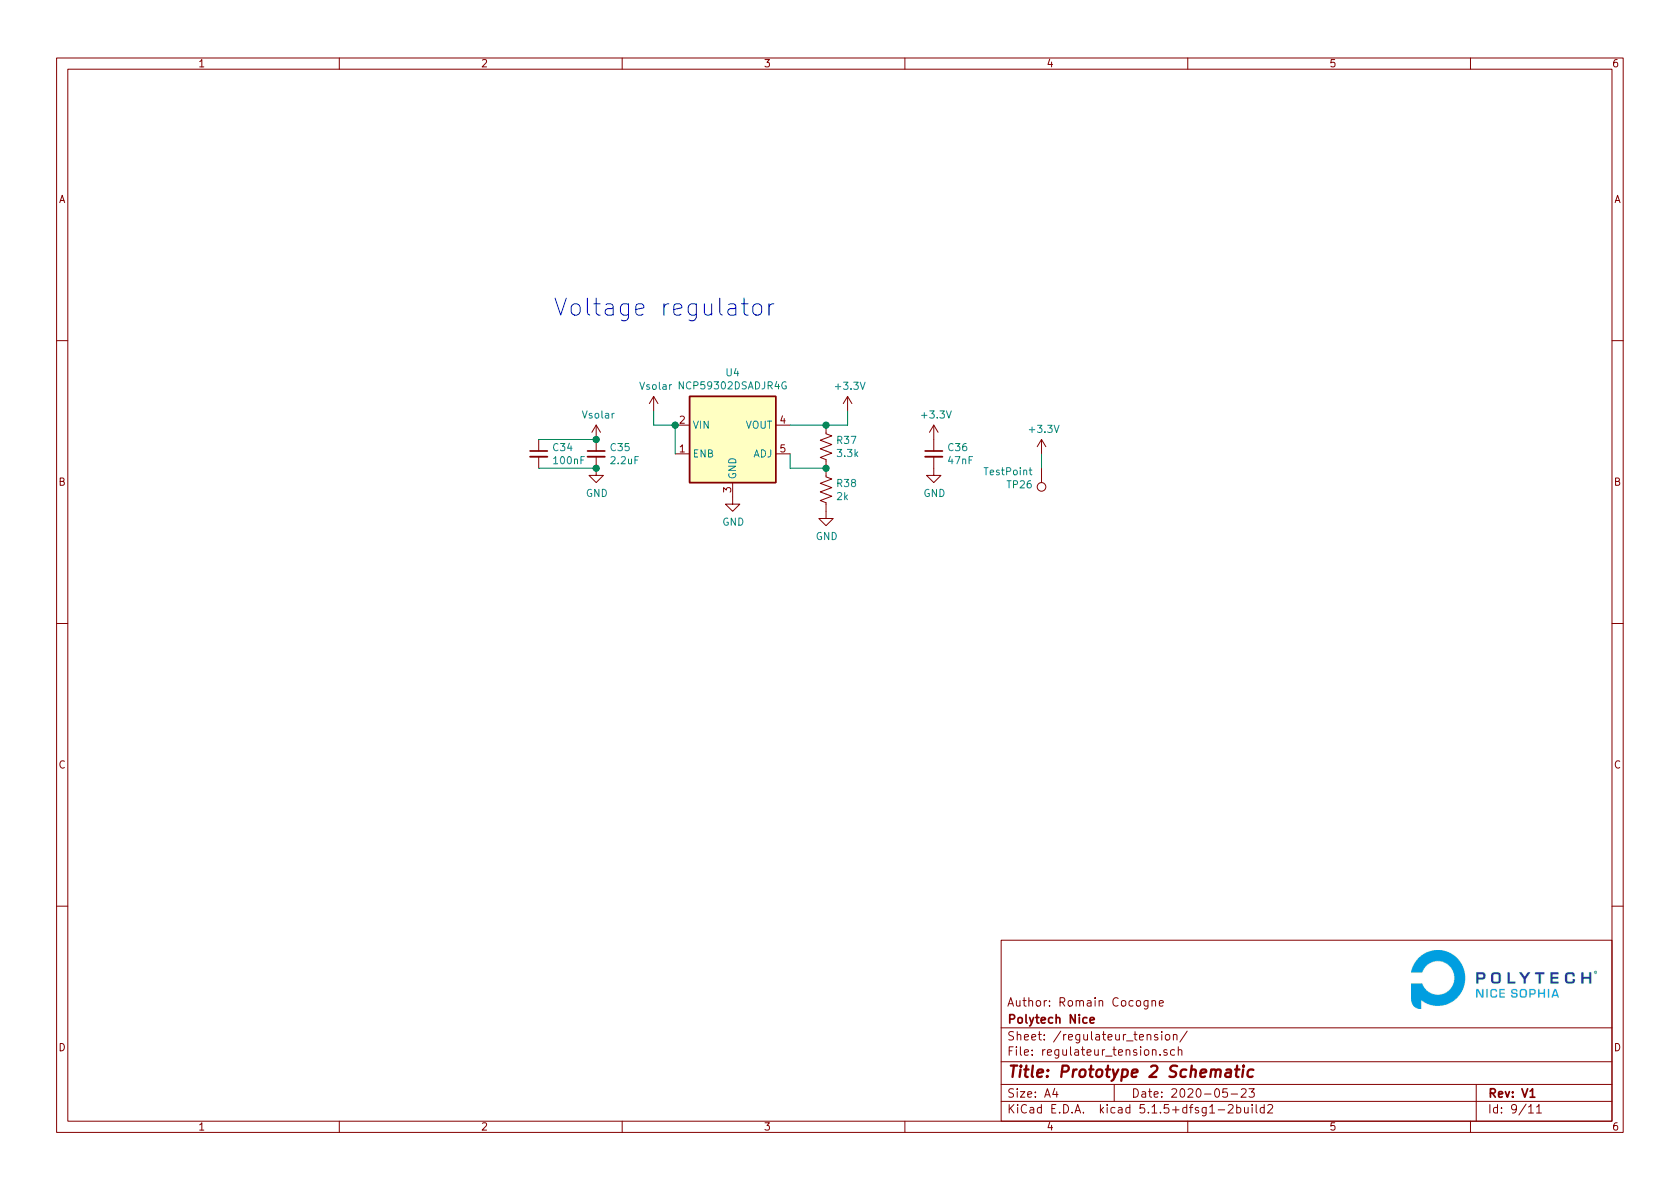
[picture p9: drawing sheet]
EESchema Schematic File Version 4
EELAYER 30 0
EELAYER END
$Descr A4 11693 8268
encoding utf-8
Sheet 9 11
Title "Prototype 2 Schematic"
Date "2020-05-23"
Rev "V1"
Comp "Polytech Nice"
Comment1 "Author: Romain Cocogne"
Comment2 ""
Comment3 ""
Comment4 ""
$EndDescr
$Comp
L panneaux_solaires:NCP59302DSADJR4G U4
U 1 1
P 5100 3050
F 0 "U4" H 5100 3517 50  0000 C CNN
F 1 "NCP59302DSADJR4G" H 5100 3426 50  0000 C CNN
F 2 "panneaux_solaires:NCP59302DSADJR4G" H 5100 3800 50  0001 C CNN
F 3 "http://ww1.microchip.com/downloads/en/DeviceDoc/MCP14A0303_4_5-Data-Sheet-20006046A.pdf" H 5100 2750 50  0001 C CNN
	1    5100 3050
	1    0    0    -1  
$EndComp
$Comp
L power:GND #PWR089
U 1 1
P 5100 3450
F 0 "#PWR089" H 5100 3200 50  0001 C CNN
F 1 "GND" H 5105 3277 50  0000 C CNN
F 2 "" H 5100 3450 50  0001 C CNN
F 3 "" H 5100 3450 50  0001 C CNN
	1    5100 3450
	1    0    0    -1  
$EndComp
Wire Wire Line
	4700 2950 4700 3150
Wire Wire Line
	4700 2950 4550 2950
Wire Wire Line
	4550 2950 4550 2850
Connection ~ 4700 2950
$Comp
L panneaux_solaires:Vsolar #PWR088
U 1 1
P 4550 2850
F 0 "#PWR088" H 4550 2700 50  0001 C CNN
F 1 "Vsolar" H 4565 3023 50  0000 C CNN
F 2 "" H 4550 2850 50  0001 C CNN
F 3 "" H 4550 2850 50  0001 C CNN
	1    4550 2850
	1    0    0    -1  
$EndComp
Wire Wire Line
	5500 2950 5750 2950
Wire Wire Line
	5900 2950 5900 2850
$Comp
L power:+3.3V #PWR091
U 1 1
P 5900 2850
F 0 "#PWR091" H 5900 2700 50  0001 C CNN
F 1 "+3.3V" H 5915 3023 50  0000 C CNN
F 2 "" H 5900 2850 50  0001 C CNN
F 3 "" H 5900 2850 50  0001 C CNN
	1    5900 2850
	1    0    0    -1  
$EndComp
$Comp
L power:+3.3V #PWR092
U 1 1
P 6500 3050
F 0 "#PWR092" H 6500 2900 50  0001 C CNN
F 1 "+3.3V" H 6515 3223 50  0000 C CNN
F 2 "" H 6500 3050 50  0001 C CNN
F 3 "" H 6500 3050 50  0001 C CNN
	1    6500 3050
	1    0    0    -1  
$EndComp
$Comp
L panneaux_solaires:47nF C36
U 1 1
P 6500 3150
F 0 "C36" H 6592 3196 50  0000 L CNN
F 1 "47nF" H 6592 3105 50  0000 L CNN
F 2 "Capacitor_SMD:C_0805_2012Metric" H 6500 3150 50  0001 C CNN
F 3 "~" H 6500 3150 50  0001 C CNN
	1    6500 3150
	1    0    0    -1  
$EndComp
$Comp
L power:GND #PWR093
U 1 1
P 6500 3250
F 0 "#PWR093" H 6500 3000 50  0001 C CNN
F 1 "GND" H 6505 3077 50  0000 C CNN
F 2 "" H 6500 3250 50  0001 C CNN
F 3 "" H 6500 3250 50  0001 C CNN
	1    6500 3250
	1    0    0    -1  
$EndComp
$Comp
L panneaux_solaires:2.2uF C35
U 1 1
P 4150 3150
F 0 "C35" H 4242 3196 50  0000 L CNN
F 1 "2.2uF" H 4242 3105 50  0000 L CNN
F 2 "Capacitor_SMD:C_0805_2012Metric" H 4150 3150 50  0001 C CNN
F 3 "~" H 4150 3150 50  0001 C CNN
	1    4150 3150
	1    0    0    -1  
$EndComp
$Comp
L panneaux_solaires:Vsolar #PWR086
U 1 1
P 4150 3050
F 0 "#PWR086" H 4150 2900 50  0001 C CNN
F 1 "Vsolar" H 4165 3223 50  0000 C CNN
F 2 "" H 4150 3050 50  0001 C CNN
F 3 "" H 4150 3050 50  0001 C CNN
	1    4150 3050
	1    0    0    -1  
$EndComp
$Comp
L power:GND #PWR087
U 1 1
P 4150 3250
F 0 "#PWR087" H 4150 3000 50  0001 C CNN
F 1 "GND" H 4155 3077 50  0000 C CNN
F 2 "" H 4150 3250 50  0001 C CNN
F 3 "" H 4150 3250 50  0001 C CNN
	1    4150 3250
	1    0    0    -1  
$EndComp
$Comp
L panneaux_solaires:100nF C34
U 1 1
P 3750 3150
F 0 "C34" H 3842 3196 50  0000 L CNN
F 1 "100nF" H 3842 3105 50  0000 L CNN
F 2 "Capacitor_SMD:C_0805_2012Metric" H 3750 3150 50  0001 C CNN
F 3 "~" H 3750 3150 50  0001 C CNN
	1    3750 3150
	1    0    0    -1  
$EndComp
Wire Wire Line
	3750 3250 4150 3250
Connection ~ 4150 3250
Wire Wire Line
	3750 3050 4150 3050
Connection ~ 4150 3050
$Comp
L panneaux_solaires:3.3k R37
U 1 1
P 5750 3100
F 0 "R37" H 5818 3146 50  0000 L CNN
F 1 "3.3k" H 5818 3055 50  0000 L CNN
F 2 "Resistor_SMD:R_0805_2012Metric" V 5790 3090 50  0001 C CNN
F 3 "" H 5750 3100 50  0001 C CNN
	1    5750 3100
	1    0    0    -1  
$EndComp
$Comp
L panneaux_solaires:2k R38
U 1 1
P 5750 3400
F 0 "R38" H 5818 3446 50  0000 L CNN
F 1 "2k" H 5818 3355 50  0000 L CNN
F 2 "Resistor_SMD:R_0805_2012Metric" V 5790 3390 50  0001 C CNN
F 3 "" H 5750 3400 50  0001 C CNN
	1    5750 3400
	1    0    0    -1  
$EndComp
Connection ~ 5750 2950
Wire Wire Line
	5750 2950 5900 2950
$Comp
L power:GND #PWR090
U 1 1
P 5750 3550
F 0 "#PWR090" H 5750 3300 50  0001 C CNN
F 1 "GND" H 5755 3377 50  0000 C CNN
F 2 "" H 5750 3550 50  0001 C CNN
F 3 "" H 5750 3550 50  0001 C CNN
	1    5750 3550
	1    0    0    -1  
$EndComp
Wire Wire Line
	5750 3250 5500 3250
Wire Wire Line
	5500 3250 5500 3150
Connection ~ 5750 3250
$Comp
L panneaux_solaires:TestPoint TP?
U 1 1
P 7250 3250
AR Path="/5E7571A7/5ECF47FF" Ref="TP?"  Part="1" 
AR Path="/5E7FC345/5ECF47FF" Ref="TP26"  Part="1" 
F 0 "TP26" H 7308 3368 50  0000 L CNN
F 1 "TestPoint" H 7308 3277 50  0000 L CNN
F 2 "panneaux_solaires:TestPoint_Pad_2.0x2.0mm" H 7450 3250 50  0001 C CNN
F 3 "~" H 7450 3250 50  0001 C CNN
	1    7250 3250
	-1   0    0    1   
$EndComp
Wire Wire Line
	7250 3150 7250 3250
$Comp
L power:+3.3V #PWR094
U 1 1
P 7250 3150
F 0 "#PWR094" H 7250 3000 50  0001 C CNN
F 1 "+3.3V" H 7265 3323 50  0000 C CNN
F 2 "" H 7250 3150 50  0001 C CNN
F 3 "" H 7250 3150 50  0001 C CNN
	1    7250 3150
	1    0    0    -1  
$EndComp
Text Notes 3850 2200 0    118  ~ 0
Voltage regulator
$EndSCHEMATC
